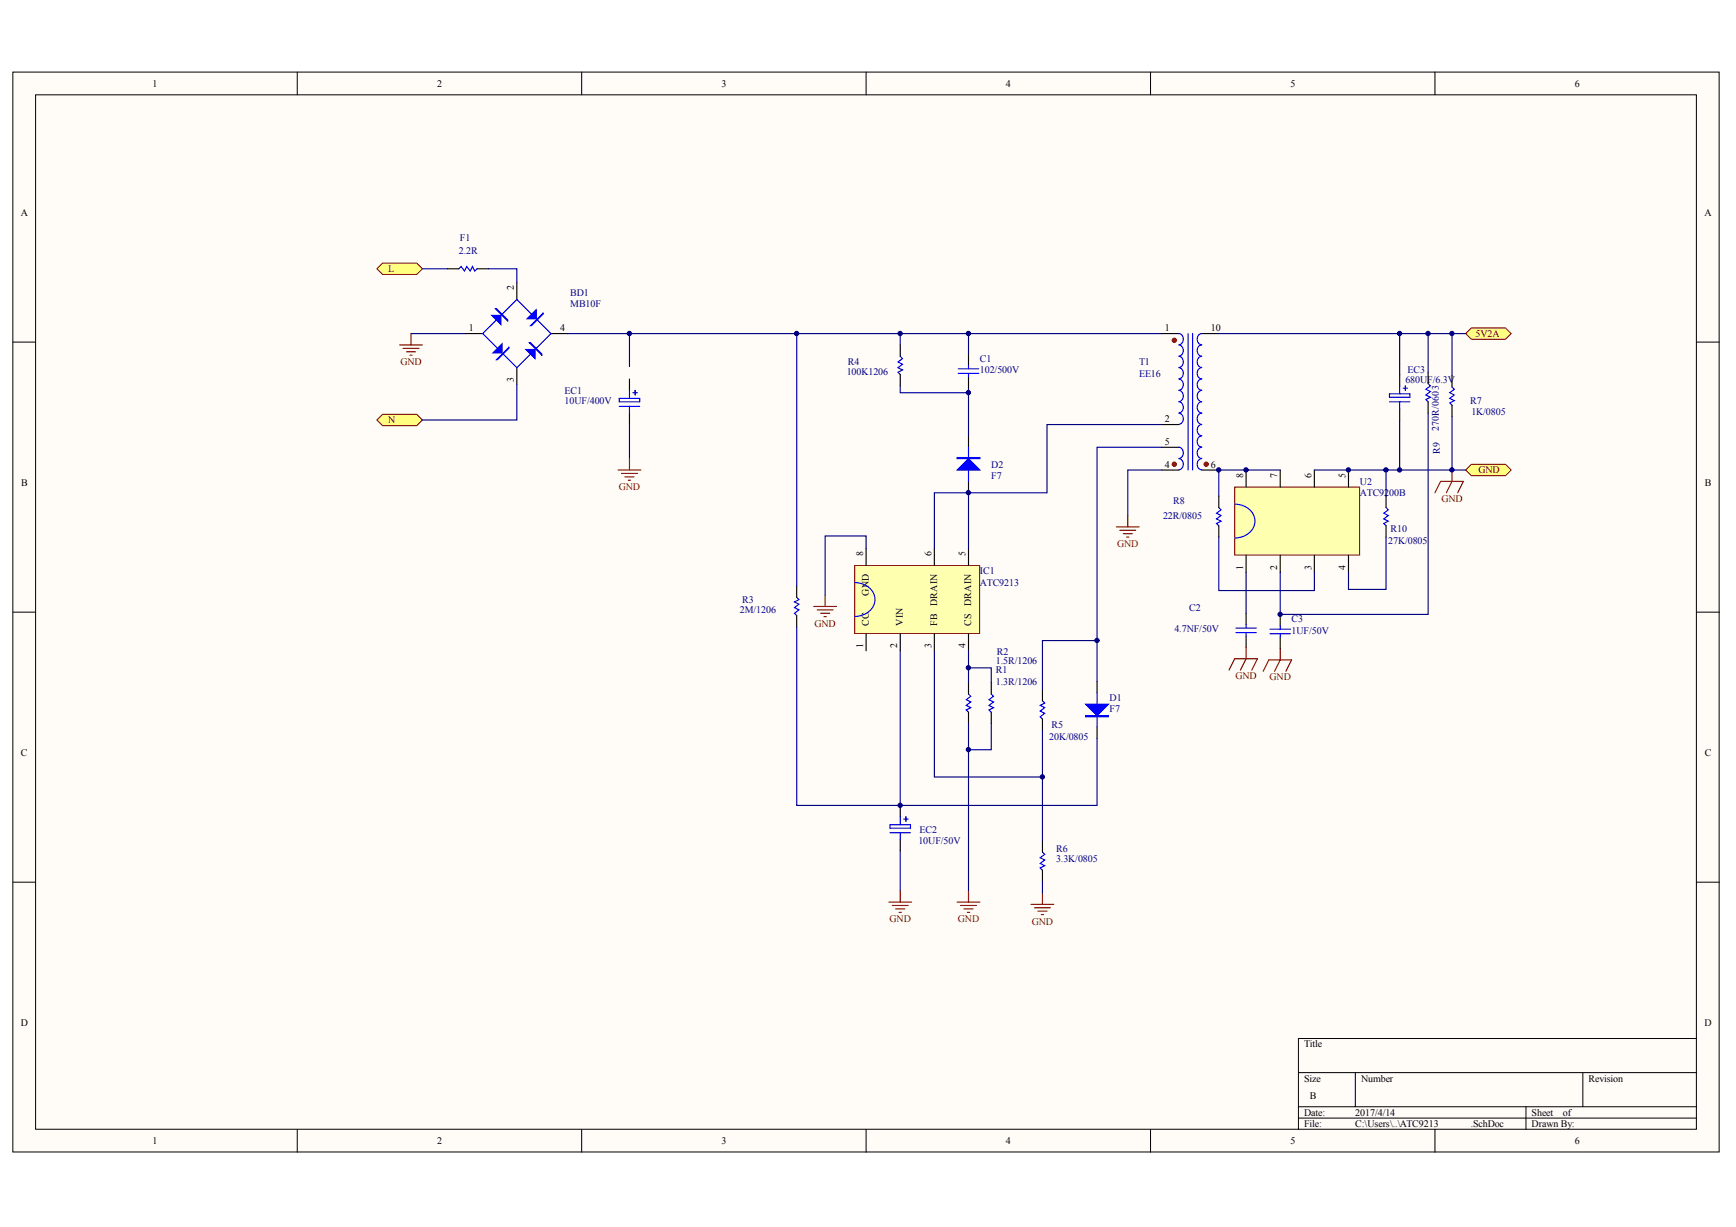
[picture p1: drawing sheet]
# Altium schematic sheet ATC9213 原理图.SchDoc
size B

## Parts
BD1  MB10F
C1  102/500V  [CC5]
C2  4.7NF/50V  [CC5]
C3  1UF/50V  [CC5]
D1  F7  [DO-41A]
D2  F7  [DO-41A]
EC1  10UF/400V  [EC-8]
EC2  10UF/50V  [EC-5]
EC3  680UF/6.3V  [EC-6]
F1  2.2R  [R1W]
IC1  ATC9213
R1  1.3R/1206  [1206B]
R2  1.5R/1206  [1206B]
R3  2M/1206  [1206B]
R4  100K1206  [1206B]
R5  20K/0805  [0805B]
R6  3.3K/0805  [0805B]
R7  1K/0805  [0805B]
R8  22R/0805  [0805B]
R9  270R/0603  [0805B]
R10  27K/0805  [0805B]
T1  EE16  [EE13 4+4]
U2  ATC9200B

## Ports
5V2A, GND, L, N

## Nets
GND: BD1.1(V-) C2.2 C3.2 EC1.2 EC2.2 EC3.2 IC1.8(GND) R1.1 R2.1 R6.1 R7.1 R10.2 T1.4 U2.5 U2.6 ; port GND
5V2A: EC3.1 R7.2 R9.2 T1.10(F) ; port 5V2A
L: F1.2 ; port L
N: BD1.3 ; port N
NetBD1_2: BD1.2 F1.1
NetBD1_4: BD1.4(V+) C1.1 R3.1 R4.2 T1.1
NetC1_2: C1.2 D2.2(K) R4.1
NetC2_1: C2.1 U2.1
NetC3_1: C3.1 R9.1 U2.2
NetD1_1: D1.1(A) R5.1 T1.5
NetD1_2: D1.2(K) EC2.1 IC1.2(VIN) R3.2
NetD2_1: D2.1(A) IC1.5(DRAIN) IC1.6(DRAIN) T1.2
NetIC1_3: IC1.3(FB) R5.2 R6.2
NetIC1_4: IC1.4(CS) R1.2 R2.2
NetR8_1: R8.1 U2.3
NetR8_2: R8.2 T1.6(S) U2.7(~{}) U2.8
NetR10_1: R10.1 U2.4

Not connected (* = marked no-connect by the designer): EC1 1; IC1 1(CC)
